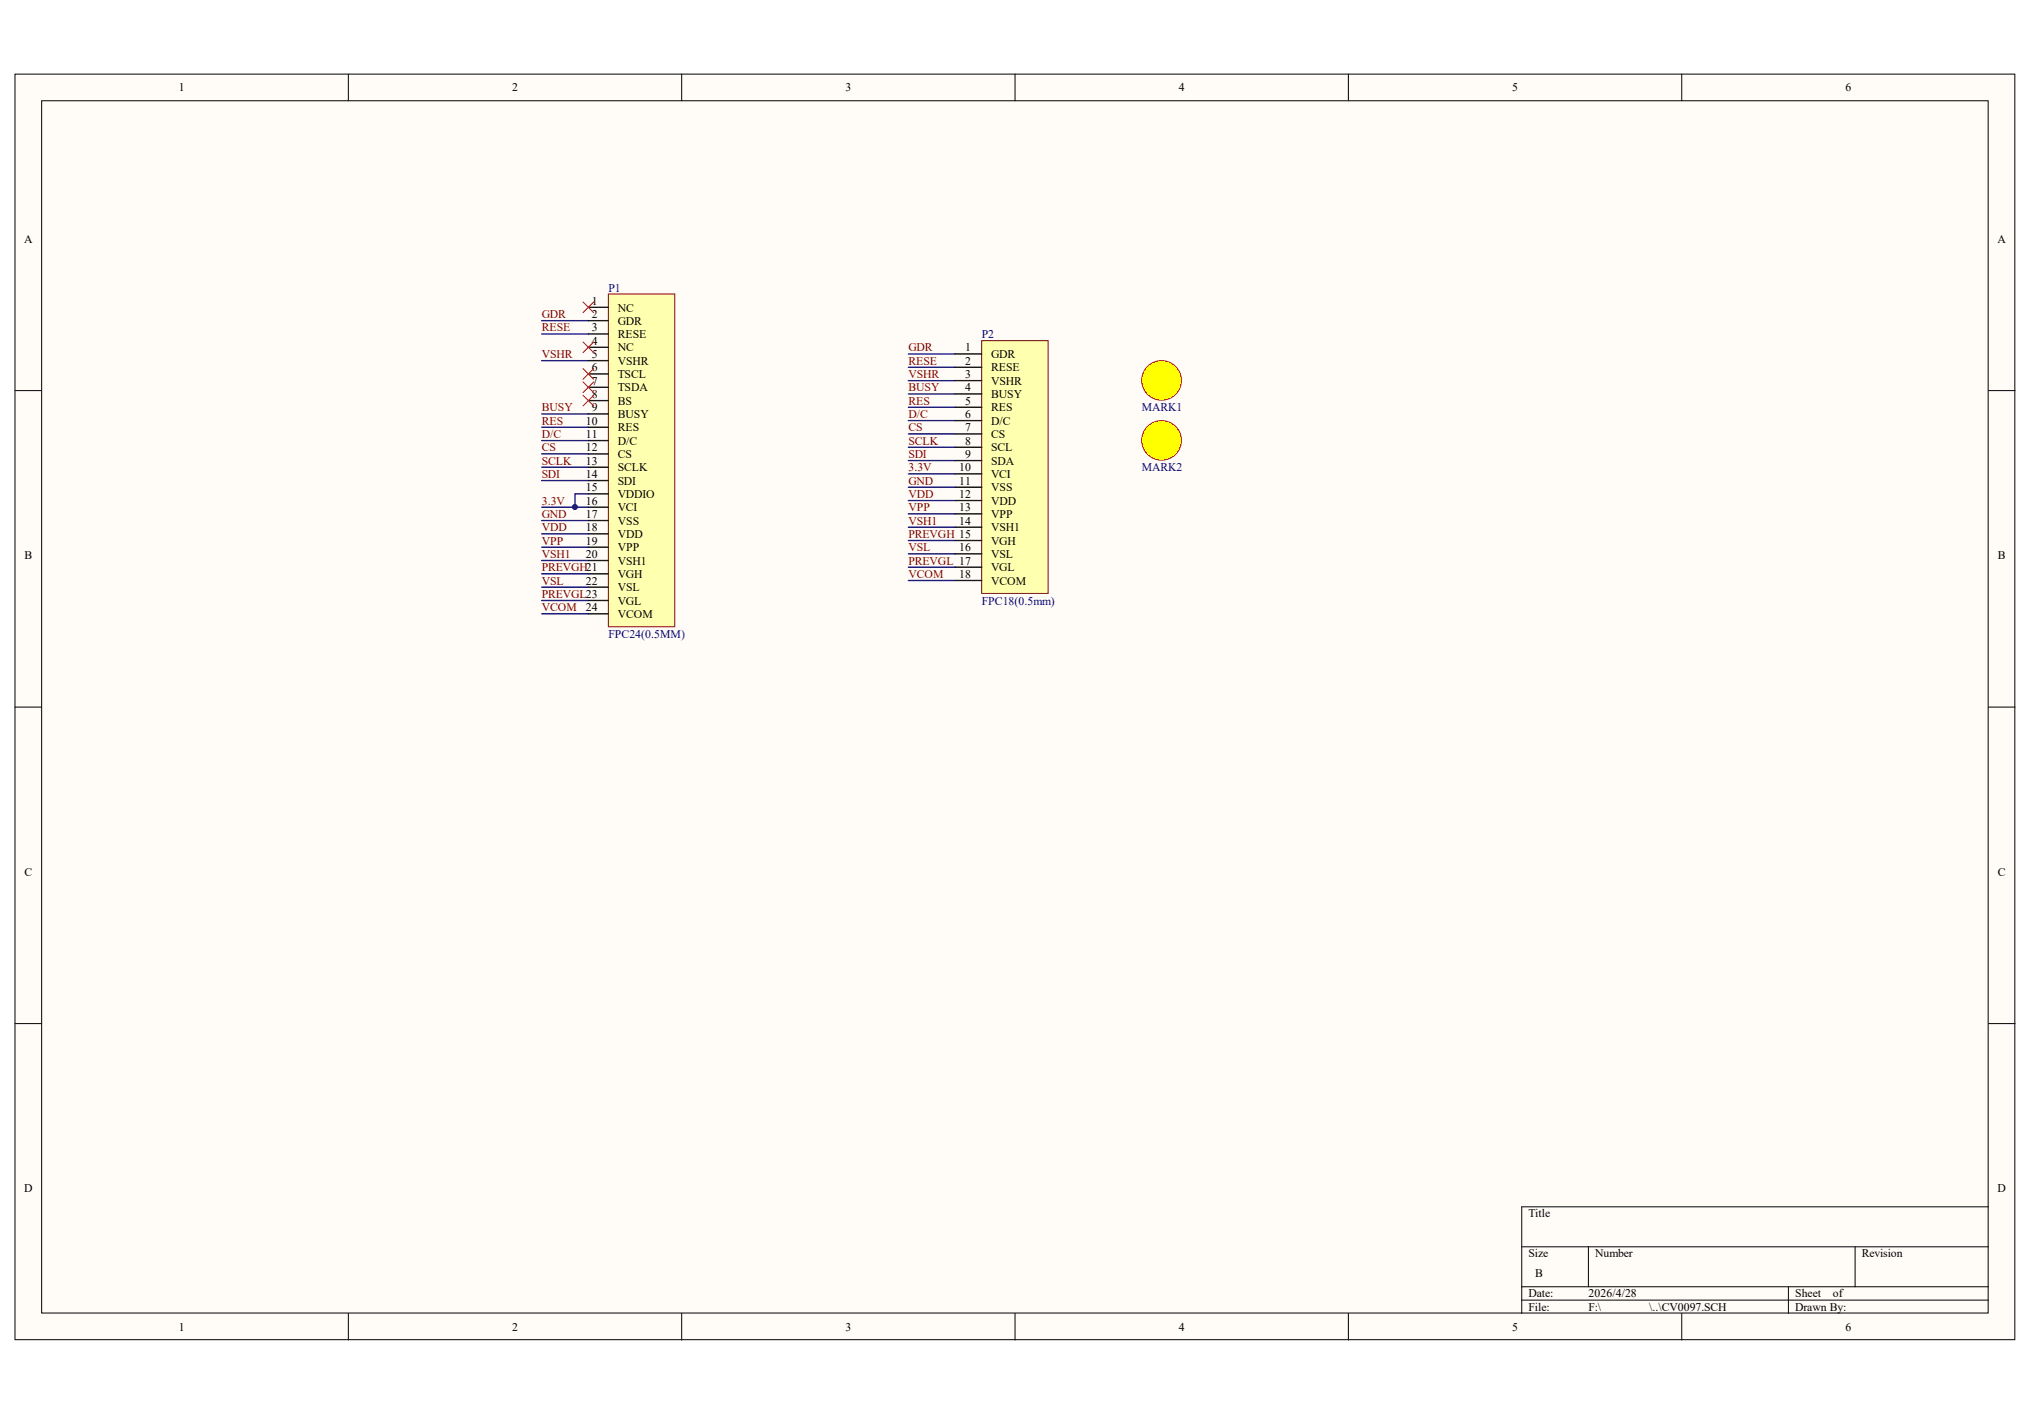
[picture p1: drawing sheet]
<svg xmlns="http://www.w3.org/2000/svg" width="287mm" height="200mm" viewBox="0 0 287 200" stroke-linecap="round" stroke-linejoin="round" font-family="sans-serif">
<g fill="#fffcf8" stroke="#000" stroke-width=".14">
<path d="M2.1 10.5h282.1v178.5h-282.1z"/>
<path d="M5.9 14.2h274.6v171h-274.6z"/>
</g>
<g fill="none" stroke="#000" stroke-width=".14">
<path d="M49.1 10.5v3.7M96.2 10.5v3.7M143.2 10.5v3.7M190.2 10.5v3.7M237.3 10.5v3.7M2.1 55.1h3.8M280.5 55.1h3.8M2.1 99.7h3.8M280.5 99.7h3.8M2.1 144.4h3.8M280.5 144.4h3.8M214.7 175.9h65.8"/>
<path d="M224.1 175.9v5.6M261.7 175.9v5.6M280.5 170.2h-65.8v15.1M49.1 185.3v3.7M96.2 185.3v3.7M143.2 185.3v3.7M190.2 185.3v3.7M214.7 181.5h65.8M214.7 183.4h65.8M237.3 185.3v3.7M252.3 181.5v3.8"/>
</g>
<path d="M128.1 49.9h6.6M128.1 51.8h6.6M128.1 53.7h6.6" fill="none" stroke="#000080" stroke-width=".19"/>
<g fill="#ff0" stroke="#f00" stroke-width=".14">
<circle cx="163.9" cy="53.7" r="2.8"/>
<circle cx="163.9" cy="62.1" r="2.8"/>
</g>
<path d="M138.5 48h9.4v35.7h-9.4z" fill="#ffffb0" stroke="#800000" stroke-width=".14"/>
<g fill="none" stroke="#000" stroke-width=".19">
<path d="M134.7 49.9h3.8M134.7 51.8h3.8M134.7 53.7h3.8M134.7 55.6h3.8M134.7 57.4h3.8M134.7 59.3h3.8M134.7 61.2h3.8M134.7 63.1h3.8M134.7 65h3.8M134.7 66.8h3.8M134.7 68.7h3.8M134.7 70.6h3.8"/>
<path d="M134.7 72.5h3.8M134.7 74.4h3.8M134.7 76.2h3.8M134.7 78.1h3.8M134.7 80h3.8M134.7 81.9h3.8"/>
</g>
<g fill="none" stroke="#000080" stroke-width=".19">
<path d="M128.1 55.6h6.6M128.1 57.4h6.6M128.1 59.3h6.6M128.1 61.2h6.6M128.1 63.1h6.6M128.1 65h6.6M128.1 74.4h6.6M128.1 76.2h6.6M128.1 66.8h6.6M128.1 78.1h6.6M128.1 70.6h6.6M128.1 80h6.6"/>
<path d="M128.1 81.9h6.6"/>
</g>
<path d="M85.8 41.5h9.4v46.9h-9.4z" fill="#ffffb0" stroke="#800000" stroke-width=".14"/>
<g fill="none" stroke="#000" stroke-width=".19">
<path d="M83 58.4h2.8M83 56.5h2.8M83 54.6h2.8M83 52.7h2.8M83 50.9h2.8M83 49h2.8M83 47.1h2.8M83 45.2h2.8M83 43.4h2.8M83 79.1h2.8M83 77.2h2.8M83 75.3h2.8"/>
<path d="M83 73.4h2.8M83 71.5h2.8M83 69.7h2.8M83 67.8h2.8M83 65.9h2.8M83 64h2.8M83 62.1h2.8M83 60.3h2.8M83 86.6h2.8M83 84.7h2.8M83 82.8h2.8M83 80.9h2.8"/>
</g>
<g fill="none" stroke="#000080" stroke-width=".19">
<path d="M76.4 45.2h6.6M76.4 47.1h6.6M76.4 58.4h6.6M76.4 50.9h6.6M76.4 79.1h6.6M76.4 60.3h6.6M76.4 62.1h6.6M76.4 64h6.6M76.4 65.9h6.6M76.4 67.8h6.6M76.4 75.3h6.6M76.4 73.4h6.6"/>
<path d="M76.4 71.5h6.6M76.4 77.2h6.6M83 69.7h-1.9v1.8M128.1 72.5h6.6M128.1 68.7h6.6M76.4 80.9h6.6M76.4 82.8h6.6M76.4 86.6h6.6M76.4 84.7h6.6"/>
</g>
<path d="M82.3 48.2l1.5 1.5M82.3 42.6l1.5 1.5M82.3 52l1.5 1.5M82.3 53.9l1.5 1.5M82.3 55.8l1.5 1.5M83.8 48.2l-1.5 1.5M83.8 42.6l-1.5 1.5M83.8 52l-1.5 1.5M83.8 53.9l-1.5 1.5M83.8 55.8l-1.5 1.5" fill="none" stroke="#f00" stroke-width=".14"/>
<circle cx="81.1" cy="71.5" r=".35" fill="#000080" stroke="#000080" stroke-width=".14"/>
<g font-size="1.7">
<text x="25.2" y="12.9">1</text>
<text x="72.2" y="12.9">2</text>
<text x="119.3" y="12.9">3</text>
<text x="166.3" y="12.9">4</text>
<text x="213.3" y="12.9">5</text>
<text x="260.4" y="12.9">6</text>
<text x="3.4" y="34.2">A</text>
<text x="281.8" y="34.2">A</text>
<text x="83.5" y="46.8">3</text>
<text x="83.5" y="44.9">2</text>
<text x="83.5" y="43">1</text>
<text x="87.1" y="47.7">RESE</text>
<text x="87.1" y="45.8">GDR</text>
<text x="87.1" y="43.9">NC</text>
<text x="83.5" y="52.4">6</text>
<text x="83.5" y="50.5">5</text>
<text x="83.5" y="48.6">4</text>
<text x="87.1" y="53.3">TSCL</text>
<text x="87.1" y="51.5">VSHR</text>
<text x="87.1" y="49.6">NC</text>
<text x="136.1" y="49.6">1</text>
<text x="136.1" y="51.5">2</text>
<text x="136.1" y="53.3">3</text>
<text x="139.8" y="50.5">GDR</text>
<text x="139.8" y="52.4">RESE</text>
<text x="82.6" y="59.9">10</text>
<text x="83.5" y="58">9</text>
<text x="83.5" y="56.2">8</text>
<text x="83.5" y="54.3">7</text>
<text x="87.1" y="59">BUSY</text>
<text x="87.1" y="57.1">BS</text>
<text x="87.1" y="55.2">TSDA</text>
<text x="136.1" y="55.2">4</text>
<text x="136.1" y="57.1">5</text>
<text x="136.1" y="59">6</text>
<text x="139.8" y="54.3">VSHR</text>
<text x="139.8" y="56.2">BUSY</text>
<text x="139.8" y="58">RES</text>
<text x="139.8" y="59.9">D/C</text>
<text x="82.6" y="65.6">13</text>
<text x="82.6" y="63.7">12</text>
<text x="82.6" y="61.8">11</text>
<text x="87.1" y="64.6">CS</text>
<text x="87.1" y="62.7">D/C</text>
<text x="87.1" y="60.9">RES</text>
<text x="136.1" y="60.9">7</text>
<text x="136.1" y="62.7">8</text>
<text x="136.1" y="64.6">9</text>
<text x="139.8" y="61.8">CS</text>
<text x="139.8" y="63.7">SCL</text>
<text x="139.8" y="65.6">SDA</text>
<text x="82.6" y="71.2">16</text>
<text x="82.6" y="69.3">15</text>
<text x="82.6" y="67.4">14</text>
<text x="87.1" y="70.3">VDDIO</text>
<text x="87.1" y="68.4">SDI</text>
<text x="87.1" y="66.5">SCLK</text>
<text x="135.3" y="66.5">10</text>
<text x="135.3" y="68.4">11</text>
<text x="135.3" y="70.3">12</text>
<text x="139.8" y="67.4">VCI</text>
<text x="139.8" y="69.3">VSS</text>
<text x="139.8" y="71.2">VDD</text>
<text x="82.6" y="76.8">19</text>
<text x="82.6" y="75">18</text>
<text x="82.6" y="73.1">17</text>
<text x="87.1" y="77.8">VPP</text>
<text x="87.1" y="75.9">VDD</text>
<text x="87.1" y="74">VSS</text>
<text x="87.1" y="72.1">VCI</text>
<text x="135.3" y="72.1">13</text>
<text x="135.3" y="74">14</text>
<text x="135.3" y="77.8">16</text>
<text x="139.8" y="73.1">VPP</text>
<text x="139.8" y="75">VSH1</text>
<text x="139.8" y="76.8">VGH</text>
<text x="3.4" y="78.9">B</text>
<text x="82.6" y="82.5">22</text>
<text x="82.6" y="78.7">20</text>
<text x="87.1" y="83.4">VSL</text>
<text x="87.1" y="81.5">VGH</text>
<text x="87.1" y="79.7">VSH1</text>
<text x="135.3" y="81.5">18</text>
<text x="139.8" y="78.7">VSL</text>
<text x="139.8" y="80.6">VGL</text>
<text x="139.8" y="82.5">VCOM</text>
<text x="281.9" y="78.9">B</text>
<text x="82.6" y="86.2">24</text>
<text x="87.1" y="87.2">VCOM</text>
<text x="87.1" y="85.3">VGL</text>
<text x="3.4" y="123.5">C</text>
<text x="281.9" y="123.5">C</text>
<text x="3.4" y="168.2">D</text>
<text x="215.6" y="171.7">Title</text>
<text x="281.8" y="168.2">D</text>
<text x="215.6" y="177.3">Size</text>
<text x="225" y="177.3">Number</text>
<text x="262.6" y="177.3">Revision</text>
<text x="215.6" y="183">Date:</text>
<text x="215.6" y="184.9">File:</text>
<text x="216.6" y="180.2">B</text>
<text x="224.1" y="183">2026/4/28</text>
<text x="224.1" y="184.9">F:\</text>
<text x="232.7" y="184.9">\..\CV0097.SCH</text>
<text x="253.2" y="183">Sheet</text>
<text x="253.2" y="184.9">Drawn By:</text>
<text x="258.6" y="183">of</text>
<text x="25.2" y="187.7">1</text>
<text x="72.2" y="187.7">2</text>
<text x="119.3" y="187.7">3</text>
<text x="166.3" y="187.7">4</text>
<text x="213.3" y="187.7">5</text>
<text x="260.4" y="187.7">6</text>
</g>
<g font-size="1.7" fill="#000080">
<text x="85.8" y="41.1">P1</text>
<text x="138.5" y="47.7">P2</text>
<text x="161.1" y="58">MARK1</text>
<text x="161.1" y="66.5">MARK2</text>
<text x="85.8" y="90">FPC24(0.5MM)</text>
<text x="138.5" y="85.3">FPC18(0.5mm)</text>
</g>
<g font-size="1.7" fill="#800000">
<text x="76.4" y="44.9">GDR</text>
<text x="76.4" y="46.8">RESE</text>
<text x="76.4" y="50.5">VSHR</text>
<text x="128.1" y="49.6">GDR</text>
<text x="128.1" y="51.5">RESE</text>
<text x="128.1" y="53.3">VSHR</text>
<text x="76.4" y="58">BUSY</text>
<text x="76.4" y="59.9">RES</text>
<text x="128.1" y="55.2">BUSY</text>
<text x="128.1" y="57.1">RES</text>
<text x="128.1" y="59">D/C</text>
<text x="76.4" y="61.8">D/C</text>
<text x="76.4" y="63.7">CS</text>
<text x="76.4" y="65.6">SCLK</text>
<text x="128.1" y="60.9">CS</text>
<text x="128.1" y="62.7">SCLK</text>
<text x="128.1" y="64.6">SDI</text>
<text x="76.4" y="67.4">SDI</text>
<text x="76.4" y="71.2">3.3V</text>
<text x="128.1" y="66.5">3.3V</text>
<text x="128.1" y="70.3">VDD</text>
<text x="128.1" y="68.4">GND</text>
<text x="76.4" y="75">VDD</text>
<text x="76.4" y="73.1">GND</text>
<text x="76.4" y="76.8">VPP</text>
<text x="128.1" y="75.9">PREVGH 15</text>
<text x="128.1" y="77.8">VSL</text>
<text x="128.1" y="74">VSH1</text>
<text x="128.1" y="72.1">VPP</text>
<text x="76.4" y="80.6">PREVGH21</text>
<text x="76.4" y="82.5">VSL</text>
<text x="76.4" y="78.7">VSH1</text>
<text x="128.1" y="79.7">PREVGL 17</text>
<text x="128.1" y="81.5">VCOM</text>
<text x="76.4" y="84.4">PREVGL23</text>
<text x="76.4" y="86.2">VCOM</text>
</g>
</svg>
